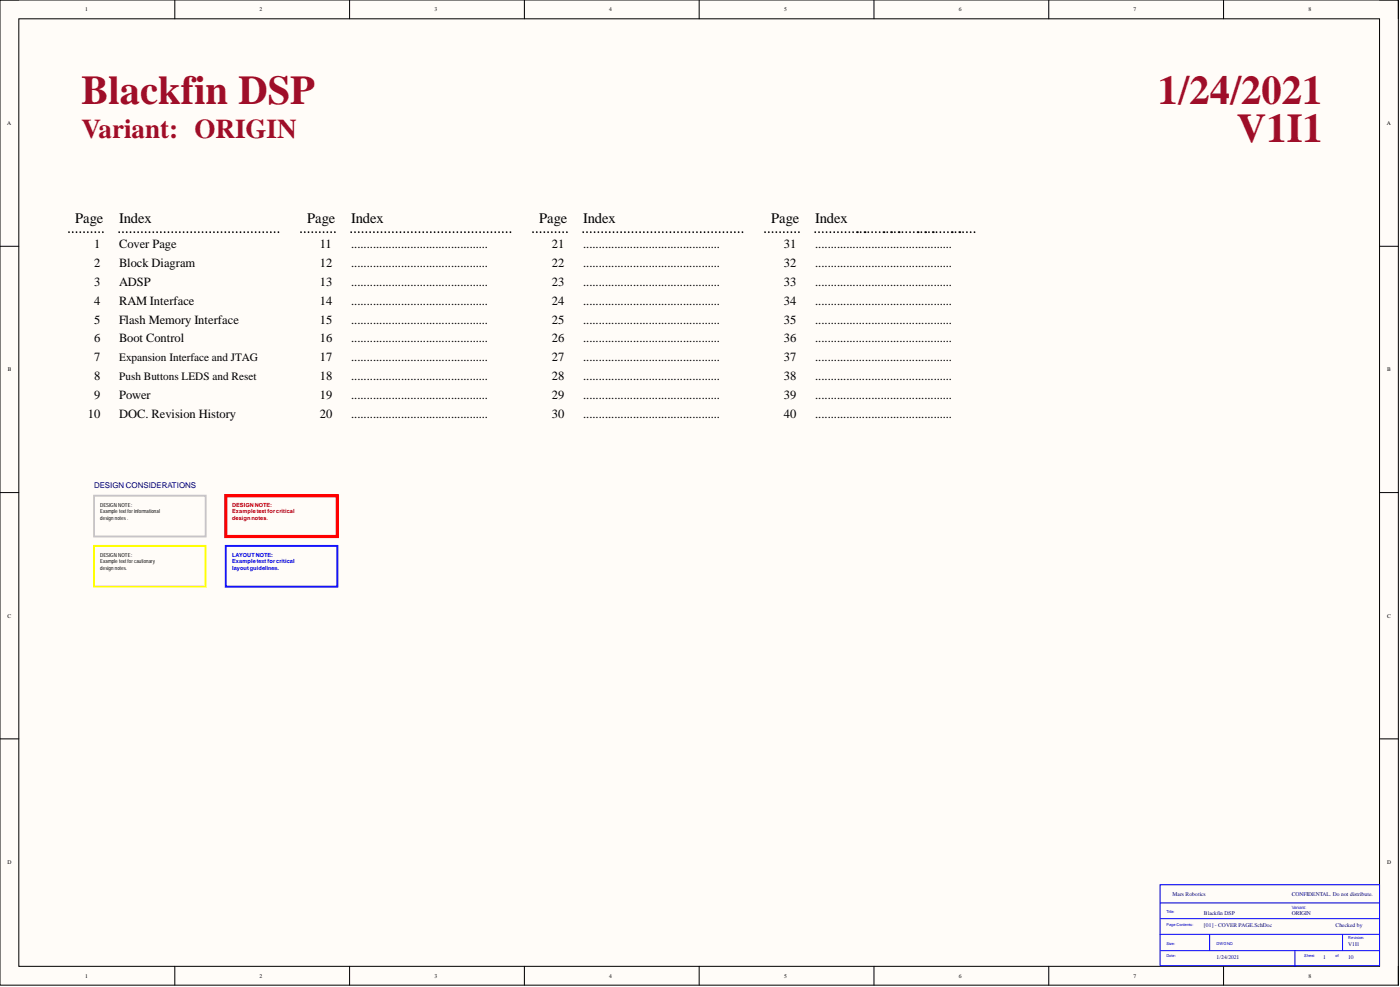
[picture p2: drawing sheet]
<svg xmlns="http://www.w3.org/2000/svg" width="566mm" height="399mm" viewBox="0 0 566 399" stroke-linecap="round" stroke-linejoin="round" font-family="sans-serif">
<path d="M0 0h565.5v398.3h-565.5z" fill-rule="evenodd" fill="#fffcf8"/>
<path d="M0 0h565.5v398.3h-565.5z" fill="none" stroke="#000" stroke-width=".4"/>
<path d="M7.6 7.6h550.3v383h-550.3z" fill-rule="evenodd" fill="#fffcf8"/>
<g fill="none" stroke="#000" stroke-width=".4">
<path d="M0 0h7.6M70.7 0v7.6M141.4 0v7.6M212.1 0v7.6M282.8 0v7.6M353.5 0v7.6M424.2 0v7.6M494.9 0v7.6M557.9 0h7.6v7.6M7.6 7.6h550.3v383h-550.3zM0 99.6h7.6M557.9 99.6h7.6"/>
<path d="M0 199.1h7.6M557.9 199.1h7.6M0 298.7h7.6M557.9 298.7h7.6M70.7 390.6v7.7M141.4 390.6v7.7M212.1 390.6v7.7M282.8 390.6v7.7M353.5 390.6v7.7M424.2 390.6v7.7M494.9 390.6v7.7M565.5 390.6v7.7"/>
</g>
<path d="M469.2 357.7h88.7v32.7h-88.7zM469.2 365h88.7M469.2 377.7h88.7M469.4 371.4h88.5M489.2 377.7v6.6M543 377.7v6.6M469.4 384.3h88.5M523.7 384.3v6.3" fill="none" stroke="#00f" stroke-width=".4"/>
<g fill="none" stroke="#000" stroke-width=".76">
<path d="M27.9 93.9h.1M29.4 93.9h.1M30.9 93.9h.1M32.5 93.9h.1M34 93.9h.1M35.5 93.9h.1M37 93.9h.1M38.5 93.9h.1M40.1 93.9h.1M41.6 93.9h.1M48.2 93.9h.1M49.7 93.9h.1"/>
<path d="M51.3 93.9h.1M52.8 93.9h.1M54.3 93.9h.1M55.9 93.9h.1M57.4 93.9h.1M58.9 93.9h.1M60.5 93.9h.1M62 93.9h.1M63.5 93.9h.1M65.1 93.9h.1M66.6 93.9h.1M68.1 93.9h.1"/>
<path d="M69.7 93.9h.1M71.2 93.9h.1M72.7 93.9h.1M74.3 93.9h.1M75.8 93.9h.1M77.3 93.9h.1M78.9 93.9h.1M80.4 93.9h.1M81.9 93.9h.1M83.5 93.9h.1M85 93.9h.1M86.5 93.9h.1"/>
<path d="M88.1 93.9h.1M89.6 93.9h.1M91.1 93.9h.1M92.7 93.9h.1M94.2 93.9h.1M95.7 93.9h.1M97.3 93.9h.1M98.8 93.9h.1M100.3 93.9h.1M101.9 93.9h.1M103.4 93.9h.1M104.9 93.9h.1"/>
<path d="M106.5 93.9h.1M108 93.9h.1M109.5 93.9h.1M111.1 93.9h.1M112.6 93.9h.1M121.7 93.9h.1M123.3 93.9h.1M124.8 93.9h.1M126.3 93.9h.1M127.8 93.9h.1M129.3 93.9h.1M130.9 93.9h.1"/>
<path d="M132.4 93.9h.1M133.9 93.9h.1M135.4 93.9h.1M142 93.9h.1M143.6 93.9h.1M145.1 93.9h.1M146.6 93.9h.1M148.2 93.9h.1M149.7 93.9h.1M151.2 93.9h.1M152.8 93.9h.1M154.3 93.9h.1"/>
<path d="M155.8 93.9h.1M157.4 93.9h.1M158.9 93.9h.1M160.4 93.9h.1M162 93.9h.1M163.5 93.9h.1M165 93.9h.1M166.6 93.9h.1M168.1 93.9h.1M169.6 93.9h.1M171.2 93.9h.1M172.7 93.9h.1"/>
<path d="M174.2 93.9h.1M175.8 93.9h.1M177.3 93.9h.1M178.8 93.9h.1M180.4 93.9h.1M181.9 93.9h.1M183.4 93.9h.1M185 93.9h.1M186.5 93.9h.1M188 93.9h.1M189.6 93.9h.1M191.1 93.9h.1"/>
<path d="M192.6 93.9h.1M194.2 93.9h.1M195.7 93.9h.1M197.2 93.9h.1M198.8 93.9h.1M200.3 93.9h.1M201.8 93.9h.1M203.4 93.9h.1M204.9 93.9h.1M206.4 93.9h.1M215.6 93.9h.1M217.1 93.9h.1"/>
<path d="M218.6 93.9h.1M220.1 93.9h.1M221.7 93.9h.1M223.2 93.9h.1M224.7 93.9h.1M226.2 93.9h.1M227.7 93.9h.1M229.3 93.9h.1M235.9 93.9h.1M237.4 93.9h.1M238.9 93.9h.1M240.5 93.9h.1"/>
<path d="M242 93.9h.1M243.5 93.9h.1M245.1 93.9h.1M246.6 93.9h.1M248.1 93.9h.1M249.7 93.9h.1M251.2 93.9h.1M252.7 93.9h.1M254.3 93.9h.1M255.8 93.9h.1M257.3 93.9h.1M258.9 93.9h.1"/>
<path d="M260.4 93.9h.1M261.9 93.9h.1M263.5 93.9h.1M265 93.9h.1M266.5 93.9h.1M268.1 93.9h.1M269.6 93.9h.1M271.1 93.9h.1M272.7 93.9h.1M274.2 93.9h.1M275.7 93.9h.1M277.3 93.9h.1"/>
<path d="M278.8 93.9h.1M280.3 93.9h.1M281.9 93.9h.1M283.4 93.9h.1M284.9 93.9h.1M286.5 93.9h.1M288 93.9h.1M289.5 93.9h.1M291.1 93.9h.1M292.6 93.9h.1M294.1 93.9h.1M295.7 93.9h.1"/>
<path d="M297.2 93.9h.1M298.7 93.9h.1M300.3 93.9h.1M309.4 93.9h.1M310.9 93.9h.1M312.4 93.9h.1M314 93.9h.1M315.5 93.9h.1M317 93.9h.1M318.5 93.9h.1M320.1 93.9h.1M321.6 93.9h.1"/>
<path d="M323.1 93.9h.1M329.7 93.9h.1M331.2 93.9h.1M332.8 93.9h.1M334.3 93.9h.1M335.8 93.9h.1M337.4 93.9h.1M338.9 93.9h.1M340.4 93.9h.1M342 93.9h.1M343.5 93.9h.1M345 93.9h.1"/>
<path d="M348.1 93.9h.1M351.2 93.9h.1M352.7 93.9h.1M354.2 93.9h.1M355.8 93.9h.1M358.8 93.9h.1M361.9 93.9h.1M365 93.9h.1M366.5 93.9h.1M368 93.9h.1M369.6 93.9h.1M372.6 93.9h.1"/>
<path d="M375.7 93.9h.1M378.8 93.9h.1M380.3 93.9h.1M381.8 93.9h.1M383.4 93.9h.1M386.4 93.9h.1M389.5 93.9h.1M391 93.9h.1M392.6 93.9h.1M394.1 93.9h.1"/>
</g>
<g fill="#000">
<circle cx="346.6" cy="93.9" r=".38"/>
<circle cx="349.6" cy="93.9" r=".38"/>
<circle cx="357.3" cy="93.9" r=".38"/>
<circle cx="360.4" cy="93.9" r=".38"/>
<circle cx="363.4" cy="93.9" r=".38"/>
<circle cx="371.1" cy="93.9" r=".38"/>
<circle cx="374.2" cy="93.9" r=".38"/>
<circle cx="377.2" cy="93.9" r=".38"/>
<circle cx="384.9" cy="93.9" r=".38"/>
<circle cx="388" cy="93.9" r=".38"/>
</g>
<path d="M38 200.4h45.2v16.5h-45.2z" fill="none" stroke="#c6c3c6" stroke-width=".76"/>
<path d="M38 220.7h45.2v16.5h-45.2z" fill="none" stroke="#ff0" stroke-width=".76"/>
<path d="M91.3 200.4h45.1v16.5h-45.1z" fill="none" stroke="#f00" stroke-width="1.3"/>
<path d="M91.3 220.7h45.1v16.5h-45.1z" fill="none" stroke="#00f" stroke-width=".76"/>
<g font-size="16.5" fill="#9e0e29">
<text x="33" y="42.1">Blackfin DSP</text>
<text x="468.2" y="42.1">1/24/2021</text>
<text x="500.3" y="57.3">V1I1</text>
</g>
<text font-size="11" fill="#9e0e29" x="33" y="56">Variant: ORIGIN</text>
<g font-size="5.9">
<text x="30.4" y="90">Page</text>
<text x="48.2" y="90">Index</text>
<text x="124.3" y="90">Page</text>
<text x="142" y="90">Index</text>
<text x="218.1" y="90">Page</text>
<text x="235.9" y="90">Index</text>
<text x="311.9" y="90">Page</text>
<text x="329.7" y="90">Index</text>
</g>
<g font-size="5.1">
<text x="38" y="100.4">1</text>
<text x="48.2" y="100.4">Cover Page</text>
<text x="129.3" y="100.4">11</text>
<text x="142" y="100.4">............................................</text>
<text x="223.2" y="100.4">21</text>
<text x="235.9" y="100.4">............................................</text>
<text x="317" y="100.4">31</text>
<text x="329.7" y="100.4">............................................</text>
<text x="38" y="108">2</text>
<text x="48.2" y="108">Block Diagram</text>
<text x="129.3" y="108">12</text>
<text x="142" y="108">............................................</text>
<text x="223.2" y="108">22</text>
<text x="235.9" y="108">............................................</text>
<text x="317" y="108">32</text>
<text x="329.7" y="108">............................................</text>
<text x="38" y="115.6">3</text>
<text x="48.2" y="115.6">ADSP</text>
<text x="129.3" y="115.6">13</text>
<text x="142" y="115.6">............................................</text>
<text x="223.2" y="115.6">23</text>
<text x="235.9" y="115.6">............................................</text>
<text x="317" y="115.6">33</text>
<text x="329.7" y="115.6">............................................</text>
<text x="38" y="123.2">4</text>
<text x="48.2" y="123.2">RAM Interface</text>
<text x="129.3" y="123.2">14</text>
<text x="142" y="123.2">............................................</text>
<text x="223.2" y="123.2">24</text>
<text x="235.9" y="123.2">............................................</text>
<text x="317" y="123.2">34</text>
<text x="329.7" y="123.2">............................................</text>
<text x="38" y="130.8">5</text>
<text x="48.2" y="130.8">Flash Memory Interface</text>
<text x="129.3" y="130.8">15</text>
<text x="142" y="130.8">............................................</text>
<text x="223.2" y="130.8">25</text>
<text x="235.9" y="130.8">............................................</text>
<text x="317" y="130.8">35</text>
<text x="329.7" y="130.8">............................................</text>
<text x="38" y="138.4">6</text>
<text x="48.2" y="138.4">Boot Control</text>
<text x="129.3" y="138.4">16</text>
<text x="142" y="138.4">............................................</text>
<text x="223.2" y="138.4">26</text>
<text x="235.9" y="138.4">............................................</text>
<text x="317" y="138.4">36</text>
<text x="329.7" y="138.4">............................................</text>
<text x="38" y="146">7</text>
<text x="129.3" y="146">17</text>
<text x="142" y="146">............................................</text>
<text x="223.2" y="146">27</text>
<text x="235.9" y="146">............................................</text>
<text x="317" y="146">37</text>
<text x="329.7" y="146">............................................</text>
<text x="38" y="153.6">8</text>
<text x="129.3" y="153.6">18</text>
<text x="142" y="153.6">............................................</text>
<text x="223.2" y="153.6">28</text>
<text x="235.9" y="153.6">............................................</text>
<text x="317" y="153.6">38</text>
<text x="329.7" y="153.6">............................................</text>
<text x="38" y="161.2">9</text>
<text x="48.2" y="161.2">Power</text>
<text x="129.3" y="161.2">19</text>
<text x="142" y="161.2">............................................</text>
<text x="223.2" y="161.2">29</text>
<text x="235.9" y="161.2">............................................</text>
<text x="317" y="161.2">39</text>
<text x="329.7" y="161.2">............................................</text>
<text x="35.5" y="168.9">10</text>
<text x="48.2" y="168.9">DOC. Revision History</text>
<text x="129.3" y="168.9">20</text>
<text x="142" y="168.9">............................................</text>
<text x="223.2" y="168.9">30</text>
<text x="235.9" y="168.9">............................................</text>
<text x="317" y="168.9">40</text>
<text x="329.7" y="168.9">............................................</text>
</g>
<g font-size="4.6">
<text x="48.2" y="146.1">Expansion Interface and JTAG</text>
<text x="48.2" y="153.7">Push Buttons LEDS and Reset</text>
</g>
<text font-size="3.2" fill="#000080" x="38" y="197.2">DESIGN CONSIDERATIONS</text>
<g font-size="2.3">
<text x="34.5" y="4.6">1</text>
<text x="105" y="4.6">2</text>
<text x="175.7" y="4.6">3</text>
<text x="246.3" y="4.6">4</text>
<text x="317.1" y="4.6">5</text>
<text x="387.8" y="4.6">6</text>
<text x="458.4" y="4.6">7</text>
<text x="529.2" y="4.6">8</text>
<text x="3" y="50.6">A</text>
<text x="560.9" y="50.6">A</text>
<text x="3.1" y="150.1">B</text>
<text x="561.1" y="150.1">B</text>
<text x="3" y="249.7">C</text>
<text x="561" y="249.7">C</text>
<text x="3" y="349.2">D</text>
<text x="561" y="349.2">D</text>
<text x="34.5" y="395.2">1</text>
<text x="105" y="395.2">2</text>
<text x="175.7" y="395.2">3</text>
<text x="246.3" y="395.2">4</text>
<text x="317.1" y="395.2">5</text>
<text x="387.8" y="395.2">6</text>
<text x="458.4" y="395.2">7</text>
<text x="529.2" y="395.2">8</text>
</g>
<g font-size="2.3" fill="#f00">
<text x="93.8" y="205">DESIGNNOTE:</text>
<text x="93.8" y="207.5">Exampletext forcritical</text>
<text x="93.8" y="210">designnotes.</text>
</g>
<g font-size="2.3" fill="#00f">
<text x="93.8" y="225.2">LAYOUT NOTE:</text>
<text x="93.8" y="227.8">Exampletext forcritical</text>
<text x="93.8" y="230.3">layoutguidelines.</text>
</g>
<g font-size="2.3" fill="#000080">
<text x="474.2" y="362.2">Mars Robotics</text>
<text x="522.4" y="362.2">CONFIDENTAL. Do not distribute.</text>
<text x="486.9" y="369.8">Blackfin DSP</text>
<text x="522.4" y="369.8">ORIGIN</text>
<text x="486.9" y="374.9">[01] - COVER PAGE.SchDoc</text>
<text x="540.2" y="374.9">Checked by</text>
<text x="545.3" y="382.5">V1I1</text>
<text x="492" y="387.6">1/24/2021</text>
<text x="535.1" y="387.6">1</text>
<text x="545.3" y="387.6">10</text>
</g>
<g font-size="2.2">
<text x="40.6" y="205">DESIGN NOTE:</text>
<text x="40.6" y="207.5">Example text for informational</text>
<text x="40.6" y="210">design notes .</text>
<text x="40.6" y="225.2">DESIGN NOTE:</text>
<text x="40.6" y="227.8">Example text for cautionary</text>
<text x="40.6" y="230.3">design notes.</text>
</g>
<text font-size="1.8" fill="#00f" x="522.4" y="367.4">Variant:</text>
<g font-size="1.6" fill="#00f">
<text x="471.7" y="369.2">Title:</text>
<text x="471.7" y="374.3">Page Contents:</text>
<text x="471.7" y="381.9">Size:</text>
<text x="492" y="381.9">DWGNO</text>
<text x="545.3" y="379.4">Revision:</text>
<text x="471.7" y="387">Date:</text>
<text x="527.5" y="387">Sheet</text>
<text x="540.2" y="387">of</text>
</g>
</svg>
